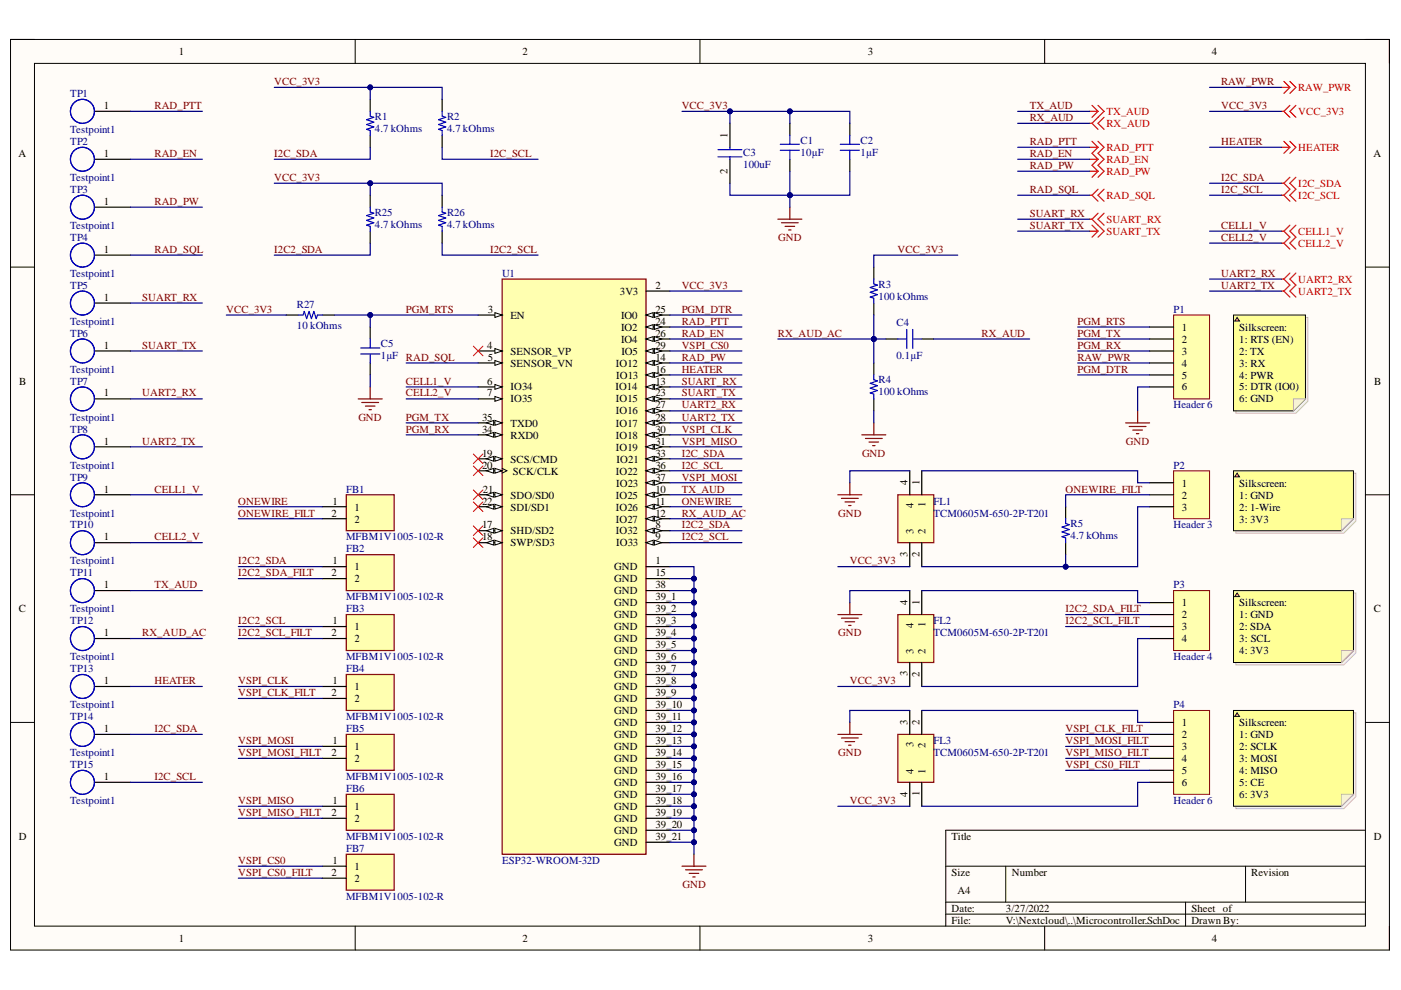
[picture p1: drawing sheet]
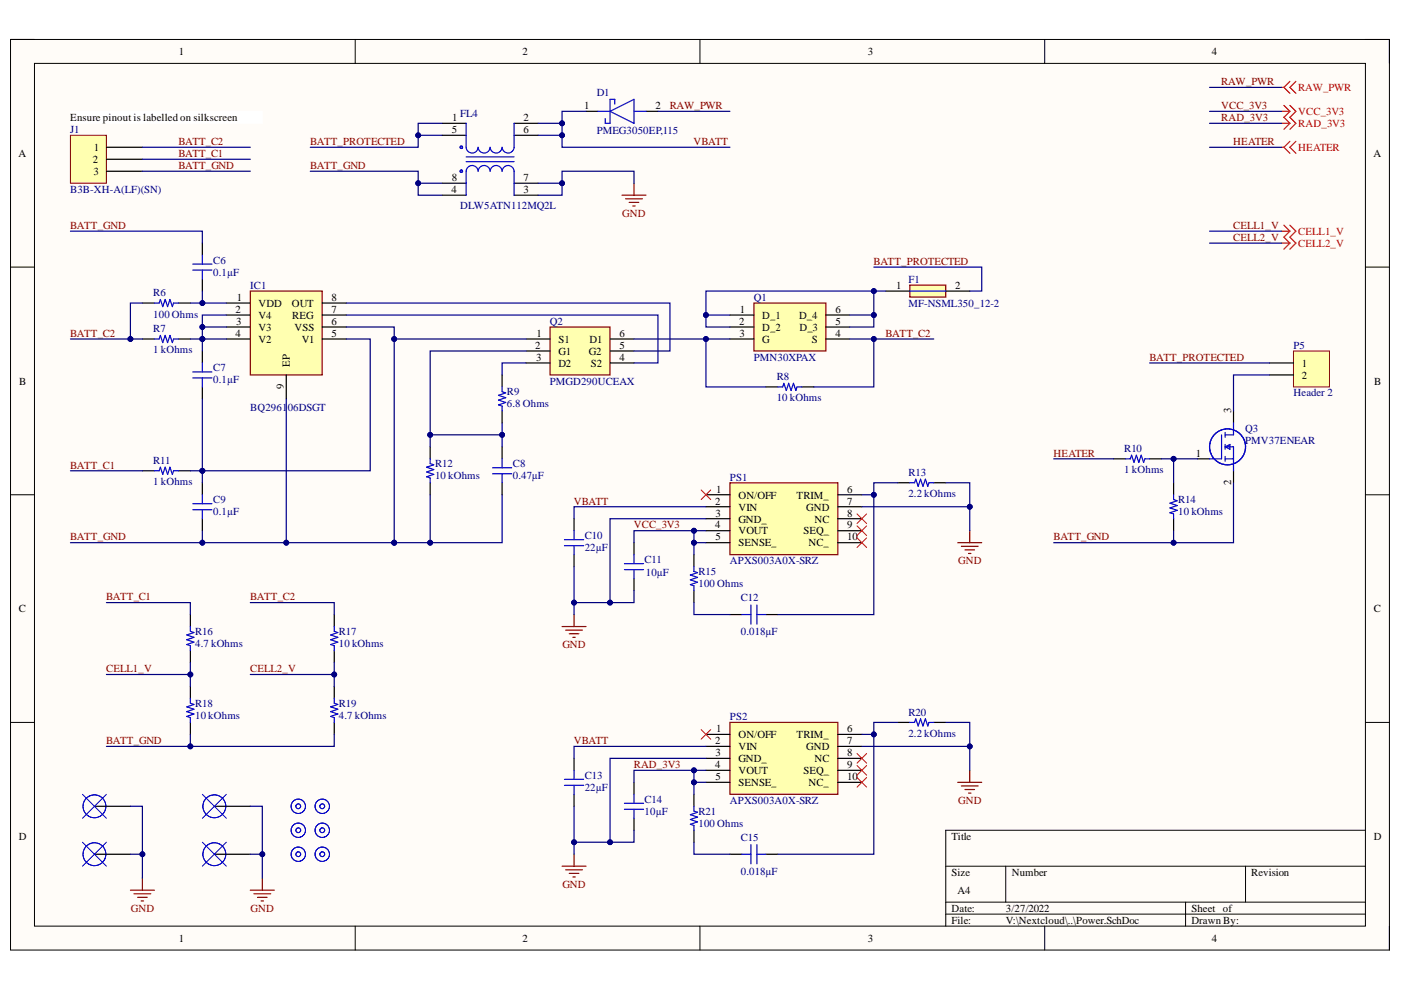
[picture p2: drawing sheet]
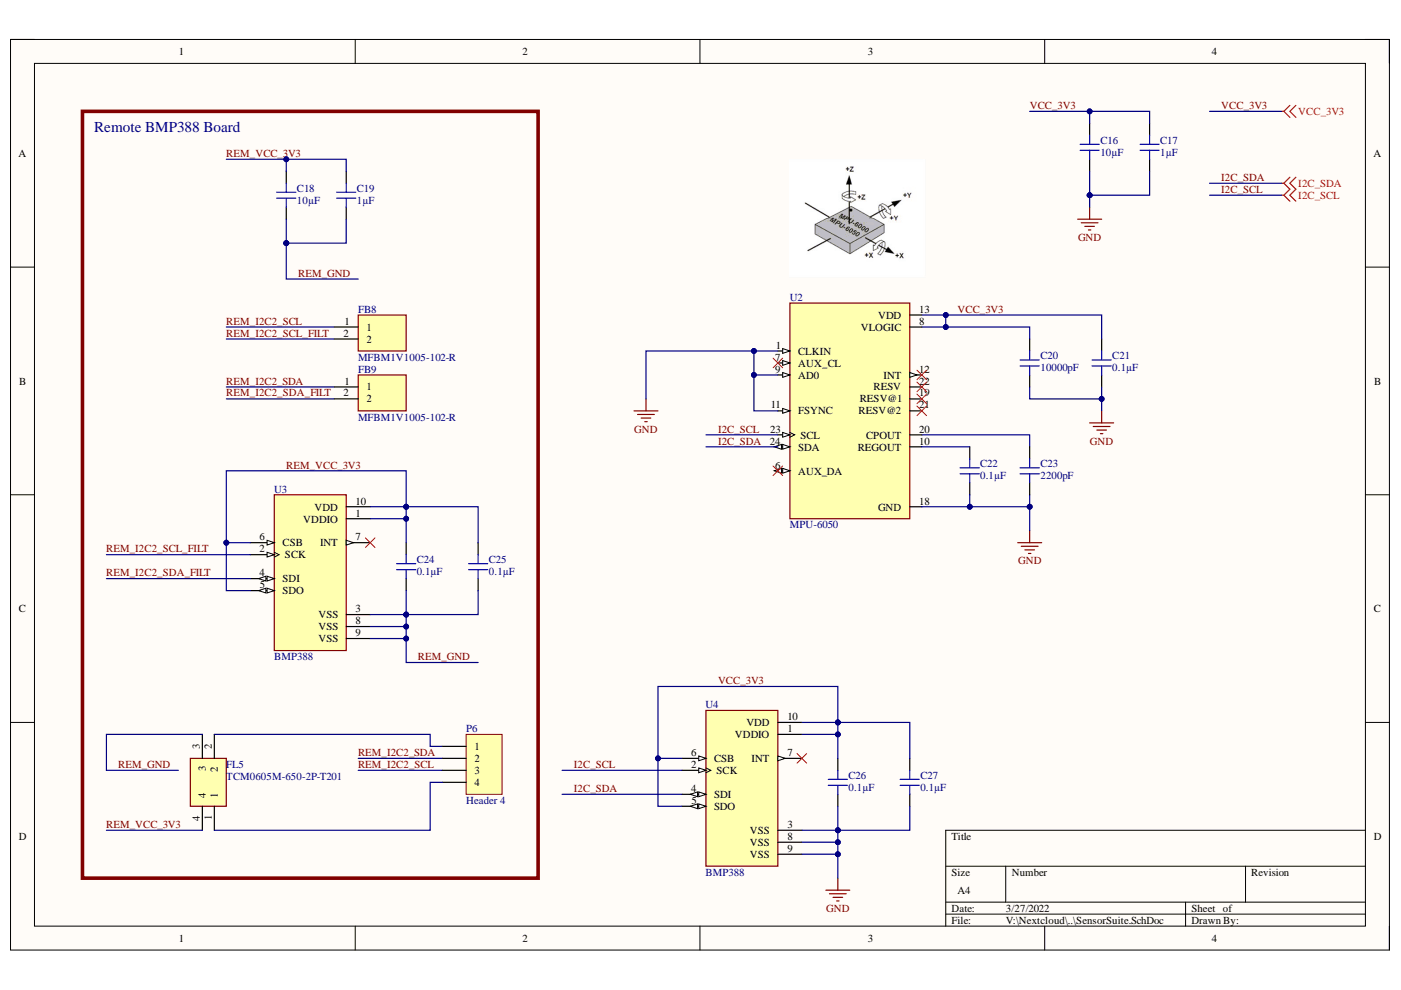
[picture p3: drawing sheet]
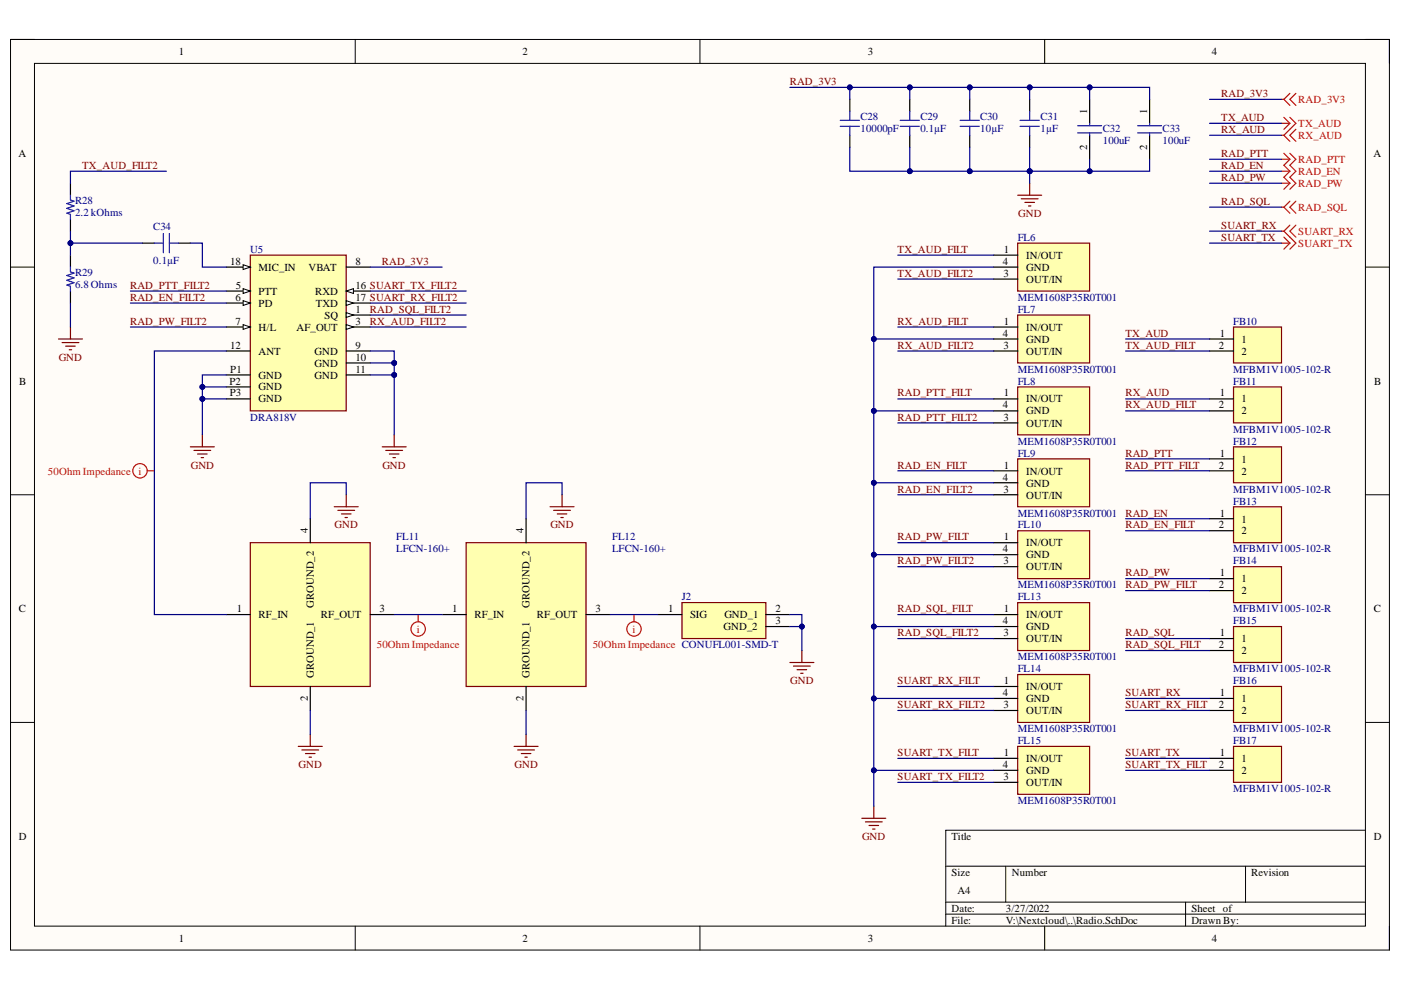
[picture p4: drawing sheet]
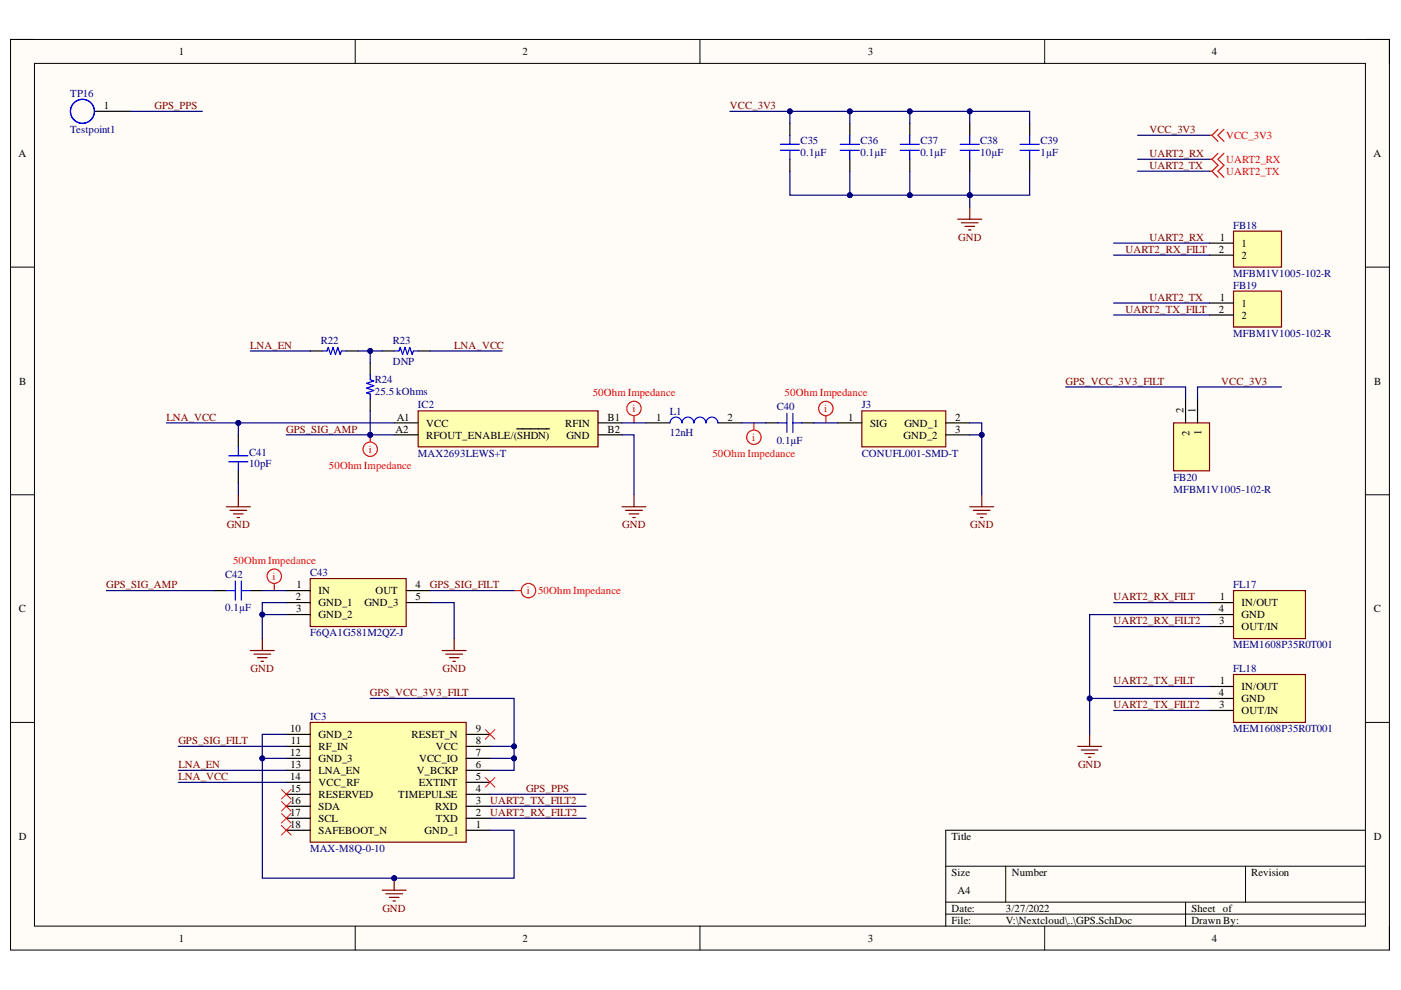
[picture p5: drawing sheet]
# Altium project BEAR4.PrjPcb
5 sheets, 160 parts. Net scope: global (net labels, ports and power ports of the same name join across sheets).
Board files: BEAR4.PcbDoc, BEAR4_Panel.PcbDoc
Sheets:
  Microcontroller.SchDoc
  Power.SchDoc
  SensorSuite.SchDoc
  Radio.SchDoc
  GPS.SchDoc

## Sheet Microcontroller.SchDoc
size A4; SheetNumber: 1; SheetTotal: 5

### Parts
C1  10µF  [CAP 0402_1005]
C2  1µF  [CAP 0402_1005]
C3  100uF  [CAPC3225X270N]
C4  0.1µF  [CAP 0402_1005]
C5  1µF  [CAP 0402_1005]
FB1  MFBM1V1005-102-R  [BEADC1005X65N]
FB2  MFBM1V1005-102-R  [BEADC1005X65N]
FB3  MFBM1V1005-102-R  [BEADC1005X65N]
FB4  MFBM1V1005-102-R  [BEADC1005X65N]
FB5  MFBM1V1005-102-R  [BEADC1005X65N]
FB6  MFBM1V1005-102-R  [BEADC1005X65N]
FB7  MFBM1V1005-102-R  [BEADC1005X65N]
FL1  TCM0605M-650-2P-T201  [TCM0605M]
FL2  TCM0605M-650-2P-T201  [TCM0605M]
FL3  TCM0605M-650-2P-T201  [TCM0605M]
P1  Header 6  [HDR1X6]
P2  Header 3  [HDR1X3]
P3  Header 4  [HDR1X4]
P4  Header 6  [HDR1X6]
R1  4.7 kOhms  [RES 0402_1005]
R2  4.7 kOhms  [RES 0402_1005]
R3  100 kOhms  [RES 0402_1005]
R4  100 kOhms  [RES 0402_1005]
R5  4.7 kOhms  [RES 0402_1005]
R25  4.7 kOhms  [RES 0402_1005]
R26  4.7 kOhms  [RES 0402_1005]
R27  10 kOhms  [RES 0402_1005]
TP1  Testpoint1  [Testpoint1]  (no BOM)
TP2  Testpoint1  [Testpoint1]  (no BOM)
TP3  Testpoint1  [Testpoint1]  (no BOM)
TP4  Testpoint1  [Testpoint1]  (no BOM)
TP5  Testpoint1  [Testpoint1]  (no BOM)
TP6  Testpoint1  [Testpoint1]  (no BOM)
TP7  Testpoint1  [Testpoint1]  (no BOM)
TP8  Testpoint1  [Testpoint1]  (no BOM)
TP9  Testpoint1  [Testpoint1]  (no BOM)
TP10  Testpoint1  [Testpoint1]  (no BOM)
TP11  Testpoint1  [Testpoint1]  (no BOM)
TP12  Testpoint1  [Testpoint1]  (no BOM)
TP13  Testpoint1  [Testpoint1]  (no BOM)
TP14  Testpoint1  [Testpoint1]  (no BOM)
TP15  Testpoint1  [Testpoint1]  (no BOM)
U1  ESP32-WROOM-32D  [MODULE_ESP32-WROOM-32D]

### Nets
GND: C1.1 C2.1 C3.2 C5.1 FL1.4 FL2.4 FL3.3 P1.6 R4.1 U1.1(GND) U1.15(GND) U1.38(GND) U1.39_1(GND) U1.39_2(GND) U1.39_3(GND) U1.39_4(GND) U1.39_5(GND) U1.39_6(GND) U1.39_7(GND) U1.39_8(GND) U1.39_9(GND) U1.39_10(GND) U1.39_11(GND) U1.39_12(GND) U1.39_13(GND) U1.39_14(GND) U1.39_15(GND) U1.39_16(GND) U1.39_17(GND) U1.39_18(GND) U1.39_19(GND) U1.39_20(GND) U1.39_21(GND)
CELL1_V: TP9.1 U1.6(IO34) ; off-sheet CELL1_V
CELL2_V: TP10.1 U1.7(IO35) ; off-sheet CELL2_V
HEATER: TP13.1 U1.16(IO13) ; off-sheet HEATER
I2C2_SCL: FB3.1 R26.1 U1.9(IO33)
I2C2_SCL_FILT: FB3.2 P3.3
I2C2_SDA: FB2.1 R25.1 U1.8(IO32)
I2C2_SDA_FILT: FB2.2 P3.2
I2C_SCL: R2.1 TP15.1 U1.36(IO22) ; off-sheet I2C_SCL
I2C_SDA: R1.1 TP14.1 U1.33(IO21) ; off-sheet I2C_SDA
ONEWIRE: FB1.1 U1.11(IO26)
ONEWIRE_FILT: FB1.2 P2.2 R5.2
PGM_DTR: P1.5 U1.25(IO0)
PGM_RTS: C5.2 P1.1 R27.2 U1.3(EN)
PGM_RX: P1.3 U1.34(RXD0)
PGM_TX: P1.2 U1.35(TXD0)
RAD_EN: TP2.1 U1.26(IO4) ; off-sheet RAD_EN
RAD_PTT: TP1.1 U1.24(IO2) ; off-sheet RAD_PTT
RAD_PW: TP3.1 U1.14(IO12) ; off-sheet RAD_PW
RAD_SQL: TP4.1 U1.5(SENSOR_VN) ; off-sheet RAD_SQL
RAW_PWR: P1.4 ; off-sheet RAW_PWR
RX_AUD: C4.1 ; off-sheet RX_AUD
RX_AUD_AC: C4.2 R3.1 R4.2 TP12.1 U1.12(IO27)
SUART_RX: TP5.1 U1.13(IO14) ; off-sheet SUART_RX
SUART_TX: TP6.1 U1.23(IO15) ; off-sheet SUART_TX
TX_AUD: TP11.1 U1.10(IO25) ; off-sheet TX_AUD
UART2_RX: TP7.1 U1.27(IO16) ; off-sheet UART2_RX
UART2_TX: TP8.1 U1.28(IO17) ; off-sheet UART2_TX
VCC_3V3: C1.2 C2.2 C3.1 FL1.3 FL2.3 FL3.4 R1.2 R2.2 R3.2 R25.2 R26.2 R27.1 U1.2(3V3) ; off-sheet VCC_3V3
VSPI_CLK: FB4.1 U1.30(IO18)
VSPI_CLK_FILT: FB4.2 P4.2
VSPI_CS0: FB7.1 U1.29(IO5)
VSPI_CS0_FILT: FB7.2 P4.5
VSPI_MISO: FB6.1 U1.31(IO19)
VSPI_MISO_FILT: FB6.2 P4.4
VSPI_MOSI: FB5.1 U1.37(IO23)
VSPI_MOSI_FILT: FB5.2 P4.3
NetFL1_1: FL1.1 P2.1
NetFL1_2: FL1.2 P2.3 R5.1
NetFL2_1: FL2.1 P3.1
NetFL2_2: FL2.2 P3.4
NetFL3_1: FL3.1 P4.6
NetFL3_2: FL3.2 P4.1

Not connected (* = marked no-connect by the designer): U1 4(SENSOR_VP)* 17(SHD/SD2)* 18(SWP/SD3)* 19(SCS/CMD)* 20(SCK/CLK)* 21(SDO/SD0)* 22(SDI/SD1)*

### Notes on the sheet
- Silkscreen:
  1: RTS (EN)
  2: TX
  3: RX
  4: PWR
  5: DTR (IO0)
  6: GND
- Silkscreen:
  1: GND
  2: 1-Wire
  3: 3V3
- Silkscreen:
  1: GND
  2: SDA
  3: SCL
  4: 3V3
- Silkscreen:
  1: GND
  2: SCLK
  3: MOSI
  4: MISO
  5: CE
  6: 3V3

## Sheet Power.SchDoc
size A4; SheetNumber: 2; SheetTotal: 5

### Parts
C6  0.1µF  [CAP 0402_1005]
C7  0.1µF  [CAP 0402_1005]
C8  0.47µF  [CAP 0402_1005]
C9  0.1µF  [CAP 0402_1005]
C10  22µF  [CAP 0805_2012]
C11  10µF  [CAP 0402_1005]
C12  0.018µF  [CAP 0402_1005]
C13  22µF  [CAP 0805_2012]
C14  10µF  [CAP 0402_1005]
C15  0.018µF  [CAP 0402_1005]
D1  PMEG3050EP,115  [PMEG3050EP115]
F1  MF-NSML350_12-2  [FUSC3216X140N]
FL4  DLW5ATN112MQ2L  [DLW5BSN302SQ2L]
FM1  1mm  [FIDUCIAL_MARK_ROUND]  (value not drawn)  (no BOM)
FM2  1mm  [FIDUCIAL_MARK_ROUND]  (value not drawn)  (no BOM)
FM3  1mm  [FIDUCIAL_MARK_ROUND]  (value not drawn)  (no BOM)
FM4  1mm  [FIDUCIAL_MARK_ROUND]  (value not drawn)  (no BOM)
FM5  1mm  [FIDUCIAL_MARK_ROUND]  (value not drawn)  (no BOM)
FM6  1mm  [FIDUCIAL_MARK_ROUND]  (value not drawn)  (no BOM)
IC1  BQ296106DSGT  [SON50P200X200X80-9N]
J1  B3B-XH-A(LF)(SN)  [JST XH B3B-XH-A]
MH1  2.7mm  [Mounting_Hole_Plated_2.7mm-COVERED]  (value not drawn)  (no BOM)
MH2  2.7mm  [Mounting_Hole_Plated_2.7mm-COVERED]  (value not drawn)  (no BOM)
MH3  2.7mm  [Mounting_Hole_Plated_2.7mm-COVERED]  (value not drawn)  (no BOM)
MH4  2.7mm  [Mounting_Hole_Plated_2.7mm-COVERED]  (value not drawn)  (no BOM)
P5  Header 2  [HDR1X2]
PS1  APXS003A0X-SRZ  [APTH003A0XSRZ]
PS2  APXS003A0X-SRZ  [APTH003A0XSRZ]
Q1  PMN30XPAX  [SOT95P275X110-6N]
Q2  PMGD290UCEAX  [SOT65P210X110-6N]
Q3  PMV37ENEAR  [SOT95P230X110-3N]
R6  100 Ohms  [RES 0402_1005]
R7  1 kOhms  [RES 0402_1005]
R8  10 kOhms  [RES 0402_1005]
R9  6.8 Ohms  [RES 0402_1005]
R10  1 kOhms  [RES 0402_1005]
R11  1 kOhms  [RES 0402_1005]
R12  10 kOhms  [RES 0402_1005]
R13  2.2 kOhms  [RES 0402_1005]
R14  10 kOhms  [RES 0402_1005]
R15  100 Ohms  [RES 0402_1005]
R16  4.7 kOhms  [RES 0402_1005]
R17  10 kOhms  [RES 0402_1005]
R18  10 kOhms  [RES 0402_1005]
R19  4.7 kOhms  [RES 0402_1005]
R20  2.2 kOhms  [RES 0402_1005]
R21  100 Ohms  [RES 0402_1005]

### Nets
GND: C10.1 C11.1 C13.1 C14.1 FL4.3 FL4.7 MH1.0 MH2.0 MH3.0 MH4.0 PS1.3(GND_) PS1.7(GND) PS2.3(GND_) PS2.7(GND) R13.1 R20.2
BATT_C1: J1.2 R11.1 R16.2
BATT_C2: J1.1 Q1.4(S) R6.2 R7.1 R8.1 R17.1
BATT_GND: C6.2 C8.1 C9.1 FL4.4 FL4.8 IC1.6(VSS) IC1.9(EP) J1.3 Q2.1(S1) Q3.2(S) R12.2 R14.2 R18.2 R19.1
BATT_PROTECTED: F1.2 FL4.1 FL4.5 P5.1
CELL1_V: R16.1 R18.1 ; off-sheet CELL1_V
CELL2_V: R17.2 R19.2 ; off-sheet CELL2_V
HEATER: R10.1 ; off-sheet HEATER
RAD_3V3: C14.2 PS2.4(VOUT) PS2.5(SENSE_) R21.1 ; off-sheet RAD_3V3
RAW_PWR: D1.2(A) ; off-sheet RAW_PWR
VBATT: C10.2 C13.2 D1.1(K) FL4.2 FL4.6 PS1.2(VIN) PS2.2(VIN)
VCC_3V3: C11.2 PS1.4(VOUT) PS1.5(SENSE_) R15.1 ; off-sheet VCC_3V3
NetC6_1: C6.1 IC1.1(VDD) R6.1
NetC7_1: C7.1 C9.2 IC1.5(V1) R11.2
NetC7_2: C7.2 IC1.2(V4) IC1.3(V3) IC1.4(V2) R7.2
NetC8_2: C8.2 Q2.2(G1) R9.1 R12.1
NetC12_1: C12.1 R15.2
NetC12_2: C12.2 PS1.6(TRIM_) R13.2
NetC15_1: C15.1 R21.2
NetC15_2: C15.2 PS2.6(TRIM_) R20.1
NetF1_1: F1.1 Q1.1(D_1) Q1.2(D_2) Q1.5(D_3) Q1.6(D_4)
NetIC1_7: IC1.7(REG) Q2.4(S2)
NetIC1_8: IC1.8(OUT) Q2.5(G2)
NetP5_2: P5.2 Q3.3(D)
NetQ1_3: Q1.3(G) Q2.6(D1) R8.2
NetQ2_3: Q2.3(D2) R9.2
NetQ3_1: Q3.1(G) R10.2 R14.1

Not connected (* = marked no-connect by the designer): FM1 FD0; FM2 FD0; FM3 FD0; FM4 FD0; FM5 FD0; FM6 FD0; PS1 1(ON/OFF)* 8(NC)* 9(SEQ_)* 10(NC_)*; PS2 1(ON/OFF)* 8(NC)* 9(SEQ_)* 10(NC_)*

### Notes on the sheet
- (near J1) Ensure pinout is labelled on silkscreen

## Sheet SensorSuite.SchDoc
size A4; SheetNumber: 3; SheetTotal: 5

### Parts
C16  10µF  [CAP 0402_1005]
C17  1µF  [CAP 0402_1005]
C18  10µF  [CAP 0402_1005]
C19  1µF  [CAP 0402_1005]
C20  10000pF  [CAP 0402_1005]
C21  0.1µF  [CAP 0402_1005]
C22  0.1µF  [CAP 0402_1005]
C23  2200pF  [CAP 0402_1005]
C24  0.1µF  [CAP 0402_1005]
C25  0.1µF  [CAP 0402_1005]
C26  0.1µF  [CAP 0402_1005]
C27  0.1µF  [CAP 0402_1005]
FB8  MFBM1V1005-102-R  [BEADC1005X65N]
FB9  MFBM1V1005-102-R  [BEADC1005X65N]
FL5  TCM0605M-650-2P-T201  [TCM0605M]
P6  Header 4  [HDR1X4]
U2  MPU-6050  [QFN50P400X400X95-24N]
U3  BMP388  [PQFN50P200X200X80-10N]
U4  BMP388  [PQFN50P200X200X80-10N]

### Blocks framed on the sheet
Remote BMP388 Board: C18 C19 C24 C25 FB8 FB9 FL5 P6 U3

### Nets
GND: C16.1 C17.1 C20.1 C21.1 C22.1 C23.1 C26.1 C27.1 U2.1(CLKIN) U2.9(AD0) U2.11(FSYNC) U2.18(GND) U4.3(VSS) U4.8(VSS) U4.9(VSS)
I2C_SCL: U2.23(SCL) U4.2(SCK) ; off-sheet I2C_SCL
I2C_SDA: U2.24(SDA) U4.4(SDI) ; off-sheet I2C_SDA
REM_GND: C18.1 C19.1 C24.1 C25.1 FL5.3 U3.3(VSS) U3.8(VSS) U3.9(VSS)
REM_I2C2_SCL: FB8.1 P6.3
REM_I2C2_SCL_FILT: FB8.2 U3.2(SCK)
REM_I2C2_SDA: FB9.1 P6.2
REM_I2C2_SDA_FILT: FB9.2 U3.4(SDI)
REM_VCC_3V3: C18.2 C19.2 C24.2 C25.2 FL5.4 U3.1(VDDIO) U3.5(SDO) U3.6(CSB) U3.10(VDD)
VCC_3V3: C16.2 C17.2 C20.2 C21.2 C26.2 C27.2 U2.8(VLOGIC) U2.13(VDD) U4.1(VDDIO) U4.5(SDO) U4.6(CSB) U4.10(VDD) ; off-sheet VCC_3V3
NetC22_2: C22.2 U2.10(REGOUT)
NetC23_2: C23.2 U2.20(CPOUT)
NetFL5_1: FL5.1 P6.4
NetFL5_2: FL5.2 P6.1

Not connected (* = marked no-connect by the designer): U2 6(AUX_DA)* 7(AUX_CL)* 12(INT)* 19(RESV@1)* 21(RESV@2)* 22(RESV)*; U3 7(INT)*; U4 7(INT)*

## Sheet Radio.SchDoc
size A4; SheetNumber: 4; SheetTotal: 5

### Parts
C28  10000pF  [CAP 0402_1005]
C29  0.1µF  [CAP 0402_1005]
C30  10µF  [CAP 0402_1005]
C31  1µF  [CAP 0402_1005]
C32  100uF  [CAPC3225X270N]
C33  100uF  [CAPC3225X270N]
C34  0.1µF  [CAP 0402_1005]
FB10  MFBM1V1005-102-R  [BEADC1005X65N]
FB11  MFBM1V1005-102-R  [BEADC1005X65N]
FB12  MFBM1V1005-102-R  [BEADC1005X65N]
FB13  MFBM1V1005-102-R  [BEADC1005X65N]
FB14  MFBM1V1005-102-R  [BEADC1005X65N]
FB15  MFBM1V1005-102-R  [BEADC1005X65N]
FB16  MFBM1V1005-102-R  [BEADC1005X65N]
FB17  MFBM1V1005-102-R  [BEADC1005X65N]
FL6  MEM1608P35R0T001  [MEM1608P35R0T001]
FL7  MEM1608P35R0T001  [MEM1608P35R0T001]
FL8  MEM1608P35R0T001  [MEM1608P35R0T001]
FL9  MEM1608P35R0T001  [MEM1608P35R0T001]
FL10  MEM1608P35R0T001  [MEM1608P35R0T001]
FL11  LFCN-160+  [LFCN160]
FL12  LFCN-160+  [LFCN160]
FL13  MEM1608P35R0T001  [MEM1608P35R0T001]
FL14  MEM1608P35R0T001  [MEM1608P35R0T001]
FL15  MEM1608P35R0T001  [MEM1608P35R0T001]
J2  CONUFL001-SMD-T  [CONUFL001-SMD]
R28  2.2 kOhms  [RES 0402_1005]
R29  6.8 Ohms  [RES 0402_1005]
U5  DRA818V  [DORJI_DRA818V]

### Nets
GND: C28.1 C29.1 C30.1 C31.1 C32.2 C33.2 FL6.4(GND) FL7.4(GND) FL8.4(GND) FL9.4(GND) FL10.4(GND) FL11.2(GROUND_1) FL11.4(GROUND_2) FL12.2(GROUND_1) FL12.4(GROUND_2) FL13.4(GND) FL14.4(GND) FL15.4(GND) J2.2(GND_1) J2.3(GND_2) R29.1 U5.9(GND) U5.10(GND) U5.11(GND) U5.P1(GND) U5.P2(GND) U5.P3(GND)
RAD_3V3: C28.2 C29.2 C30.2 C31.2 C32.1 C33.1 U5.8(VBAT) ; off-sheet RAD_3V3
RAD_EN: FB13.1 ; off-sheet RAD_EN
RAD_EN_FILT: FB13.2 FL9.1(IN/OUT)
RAD_EN_FILT2: FL9.3(OUT/IN) U5.6(PD)
RAD_PTT: FB12.1 ; off-sheet RAD_PTT
RAD_PTT_FILT: FB12.2 FL8.1(IN/OUT)
RAD_PTT_FILT2: FL8.3(OUT/IN) U5.5(PTT)
RAD_PW: FB14.1 ; off-sheet RAD_PW
RAD_PW_FILT: FB14.2 FL10.1(IN/OUT)
RAD_PW_FILT2: FL10.3(OUT/IN) U5.7(H/L)
RAD_SQL: FB15.1 ; off-sheet RAD_SQL
RAD_SQL_FILT: FB15.2 FL13.1(IN/OUT)
RAD_SQL_FILT2: FL13.3(OUT/IN) U5.1(SQ)
RX_AUD: FB11.1 ; off-sheet RX_AUD
RX_AUD_FILT: FB11.2 FL7.1(IN/OUT)
RX_AUD_FILT2: FL7.3(OUT/IN) U5.3(AF_OUT)
SUART_RX: FB16.1 ; off-sheet SUART_RX
SUART_RX_FILT: FB16.2 FL14.1(IN/OUT)
SUART_RX_FILT2: FL14.3(OUT/IN) U5.17(TXD)
SUART_TX: FB17.1 ; off-sheet SUART_TX
SUART_TX_FILT: FB17.2 FL15.1(IN/OUT)
SUART_TX_FILT2: FL15.3(OUT/IN) U5.16(RXD)
TX_AUD: FB10.1 ; off-sheet TX_AUD
TX_AUD_FILT: FB10.2 FL6.1(IN/OUT)
TX_AUD_FILT2: FL6.3(OUT/IN) R28.1
NetC34_1: C34.1 U5.18(MIC_IN)
NetC34_2: C34.2 R28.2 R29.2
NetFL11_1: FL11.1(RF_IN) U5.12(ANT)
NetFL11_3: FL11.3(RF_OUT) FL12.1(RF_IN)
NetFL12_3: FL12.3(RF_OUT) J2.1(SIG)

### Layout directives
net class Z50Ohm: NetFL11_1, NetFL11_3, NetFL12_3

## Sheet GPS.SchDoc
size A4; SheetNumber: 5; SheetTotal: 5

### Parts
C35  0.1µF  [CAP 0402_1005]
C36  0.1µF  [CAP 0402_1005]
C37  0.1µF  [CAP 0402_1005]
C38  10µF  [CAP 0402_1005]
C39  1µF  [CAP 0402_1005]
C40  0.1µF  [CAP 0402_1005]
C41  10pF  [CAP 0402_1005]
C42  0.1µF  [CAP 0402_1005]
C43  F6QA1G581M2QZ-J  [F6QA1G581M2QZJ]
FB18  MFBM1V1005-102-R  [BEADC1005X65N]
FB19  MFBM1V1005-102-R  [BEADC1005X65N]
FB20  MFBM1V1005-102-R  [BEADC1005X65N]
FL17  MEM1608P35R0T001  [MEM1608P35R0T001]
FL18  MEM1608P35R0T001  [MEM1608P35R0T001]
IC2  MAX2693LEWS+T  [BGA4C40P2X2_84X84X69]
IC3  MAX-M8Q-0-10  [MAX-M8]
J3  CONUFL001-SMD-T  [CONUFL001-SMD]
L1  12nH  [INDC1005X55N]
R22  (no value)  [RES 0402_1005]
R23  Assembly Instruction: DNP  [RES 0402_1005]
R24  25.5 kOhms  [RES 0402_1005]
TP16  Testpoint1  [Testpoint1]  (no BOM)

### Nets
GND: C35.1 C36.1 C37.1 C38.1 C39.1 C41.1 C43.2(GND_1) C43.3(GND_2) C43.5(GND_3) FL17.4(GND) FL18.4(GND) IC2.B2(GND) IC3.1(GND_1) IC3.10(GND_2) IC3.12(GND_3) J3.2(GND_1) J3.3(GND_2)
GPS_PPS: IC3.4(TIMEPULSE) TP16.1
GPS_SIG_AMP: C42.2 IC2.A2(RFOUT_ENABLE/(~{SHDN)}) R24.1
GPS_SIG_FILT: C43.4(OUT) IC3.11(RF_IN)
GPS_VCC_3V3_FILT: FB20.2 IC3.6(V_BCKP) IC3.7(VCC_IO) IC3.8(VCC)
LNA_EN: IC3.13(LNA_EN) R22.2
LNA_VCC: C41.2 IC2.A1(VCC) IC3.14(VCC_RF) R23.1
UART2_RX: FB18.1 ; off-sheet UART2_RX
UART2_RX_FILT: FB18.2 FL17.1(IN/OUT)
UART2_RX_FILT2: FL17.3(OUT/IN) IC3.2(TXD)
UART2_TX: FB19.1 ; off-sheet UART2_TX
UART2_TX_FILT: FB19.2 FL18.1(IN/OUT)
UART2_TX_FILT2: FL18.3(OUT/IN) IC3.3(RXD)
VCC_3V3: C35.2 C36.2 C37.2 C38.2 C39.2 FB20.1 ; off-sheet VCC_3V3
NetC40_1: C40.1 J3.1(SIG)
NetC40_2: C40.2 L1.2
NetC42_1: C42.1 C43.1(IN)
NetIC2_B1: IC2.B1(RFIN) L1.1
NetR22_1: R22.1 R23.2 R24.2

Not connected (* = marked no-connect by the designer): IC3 5(EXTINT)* 9(RESET_N)* 15(RESERVED)* 16(SDA)* 17(SCL)* 18(SAFEBOOT_N)*

### Layout directives
net class Z50Ohm: GPS_SIG_AMP, GPS_SIG_FILT, NetC40_1, NetC40_2, NetC42_1, NetIC2_B1

## Nets that join several sheets
GND: Microcontroller (33 pins), Power (16 pins), SensorSuite (15 pins), Radio (27 pins), GPS (17 pins)
CELL1_V: Microcontroller (TP9.1 U1.6), Power (R16.1 R18.1)
CELL2_V: Microcontroller (TP10.1 U1.7), Power (R17.2 R19.2)
HEATER: Microcontroller (TP13.1 U1.16), Power (R10.1)
I2C_SCL: Microcontroller (R2.1 TP15.1 U1.36), SensorSuite (U2.23 U4.2)
I2C_SDA: Microcontroller (R1.1 TP14.1 U1.33), SensorSuite (U2.24 U4.4)
RAD_3V3: Power (C14.2 PS2.4 PS2.5 R21.1), Radio (7 pins)
RAD_EN: Microcontroller (TP2.1 U1.26), Radio (FB13.1)
RAD_PTT: Microcontroller (TP1.1 U1.24), Radio (FB12.1)
RAD_PW: Microcontroller (TP3.1 U1.14), Radio (FB14.1)
RAD_SQL: Microcontroller (TP4.1 U1.5), Radio (FB15.1)
RAW_PWR: Microcontroller (P1.4), Power (D1.2)
RX_AUD: Microcontroller (C4.1), Radio (FB11.1)
SUART_RX: Microcontroller (TP5.1 U1.13), Radio (FB16.1)
SUART_TX: Microcontroller (TP6.1 U1.23), Radio (FB17.1)
TX_AUD: Microcontroller (TP11.1 U1.10), Radio (FB10.1)
UART2_RX: Microcontroller (TP7.1 U1.27), GPS (FB18.1)
UART2_TX: Microcontroller (TP8.1 U1.28), GPS (FB19.1)
VCC_3V3: Microcontroller (13 pins), Power (C11.2 PS1.4 PS1.5 R15.1), SensorSuite (12 pins), GPS (6 pins)
